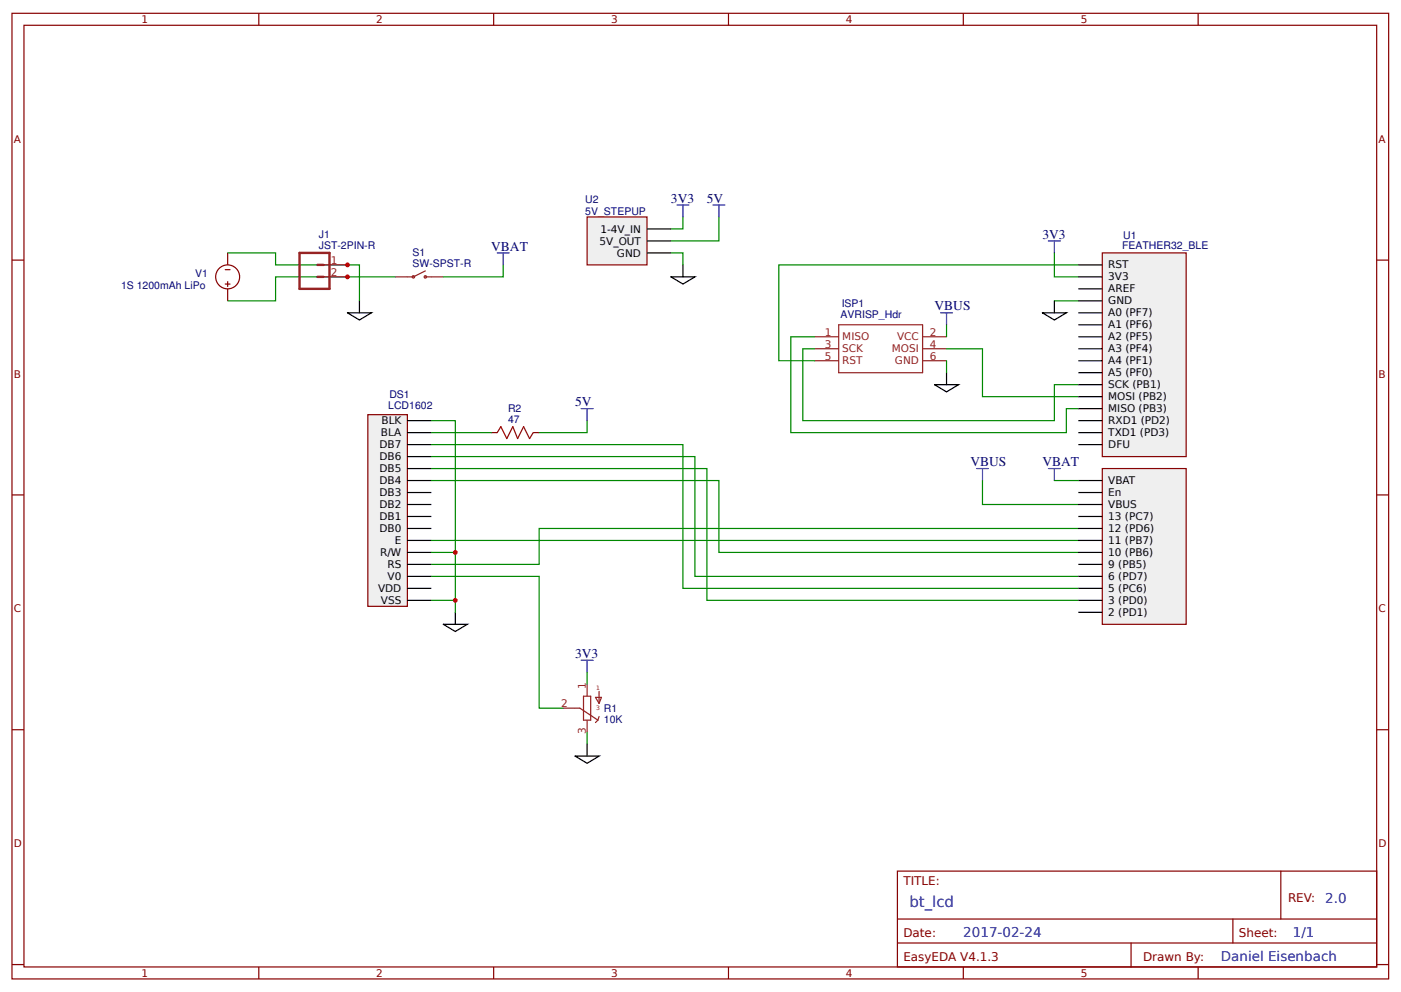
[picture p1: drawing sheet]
<svg xmlns="http://www.w3.org/2000/svg" width="312mm" height="221mm" viewBox="0 0 312 221" stroke-linecap="round" stroke-linejoin="round" font-family="sans-serif">
<g fill="none" stroke="#800" stroke-width=".27">
<path d="M2.7 3h306.4v214.9h-306.4zM5.3 5.6h301.1v209.7h-301.1zM57.6 3v2.6M109.9 3v2.6M162.2 3v2.6M214.4 3v2.6M266.7 3v2.6M2.7 57.9h2.6M306.4 57.9h2.7M109.3 96.3h1.4M118.7 96.3h1.3M2.7 110.2h2.6"/>
<path d="M306.4 110.2h2.7M2.7 162.4h2.6M306.4 162.4h2.7M199.8 193.9h106.6v21.4h-106.6zM285.1 193.9v10.7M2.7 214.7h2.6M57.6 215.3v2.6M109.9 215.3v2.6M162.2 215.3v2.6M199.8 204.6h106.6M199.8 209.9h106.6M214.4 215.3v2.6"/>
<path d="M251.8 209.9v5.4M266.7 215.3v2.6M274.4 204.6v5.3M306.4 214.7h2.7"/>
</g>
<g fill="none" stroke="#080" stroke-width=".27">
<path d="M149.4 56.3h2.6v2.7M234.7 56.3v5.3h5.3M240 59h-66.6v21.3h8M181.4 75h-5.4v21.3h61.4v-5.3h2.6M181.4 77.6h-2.7v16h56v-8h5.3M210.7 72.3v2.7M234.7 67h5.3M96 93.6h5.3v29.4h-5.3M96 96.3h13.3M210.7 80.3v2.7M218.7 107v5.3h21.3M240 117.6h-120v8h-24"/>
<path d="M96 120.3h144M101.3 123v10.6h-5.3M101.3 133.6v2.7M130.7 163v2.6"/>
</g>
<path d="M152 59v2.6M77.3 69.6h5.4l-2.7 1.6zM80 67v2.6M149.4 61.6h5.3l-2.7 1.6zM232 69.6h5.4l-2.7 1.6zM234.7 67v2.6M208 85.6h5.4l-2.7 1.6zM210.7 83v2.6M98.7 139h5.3l-2.7 1.6zM101.3 136.3v2.7M128 168.3h5.3l-2.6 1.6zM130.7 165.6v2.7" fill="none" stroke="#000" stroke-width=".27"/>
<g fill="none" stroke="#8d2323" stroke-width=".27">
<path d="M181.4 75h5.3M181.4 77.6h5.3M186.7 72.3h18.7v10.7h-18.7zM205.4 75h5.3M205.4 77.6h5.3M181.4 80.3h5.3M205.4 80.3h5.3M125.3 157.6h3.8l4 2.7M129.9 155h1.6v5.3h-1.6zM130.7 152.3v2.7M132.5 155.2h1.4l-.6 1.4zM133.3 153.9v2.7"/>
<path d="M133.3 159.5l-.2 .8M130.7 160.3v2.7M133.1 160.3l-.6 .5"/>
</g>
<g fill="none" stroke="#00f" stroke-width=".27">
<path d="M110.7 56.3h2.6M112 56.3v2.7M150.7 45.6h2.7M152 45.6v2.7M158.7 45.6h2.7M160 45.6v2.7M233.4 53.6h2.6M234.7 53.6v2.7M209.4 69.6h2.6M210.7 69.6v2.7M217.4 104.3h2.6M218.7 104.3v2.7"/>
<path d="M233.4 104.3h2.6M234.7 104.3v2.7M129.3 147h2.7M130.7 147v2.6"/>
</g>
<path d="M110.7 96.3l.8-1.3 1.3 2.6 1.3-2.6 1.1 2.6 1.3-2.6 1.4 2.6 .8-1.3" fill="none" stroke="#a00000" stroke-width=".27"/>
<path d="M130.7 48.3h13.3v10.7h-13.3z" fill="#efefef" stroke="#800" stroke-width=".27"/>
<path d="M144 51h5.4M144 56.3h5.4M144 53.6h5.4" fill="none" stroke="#000" stroke-width=".27"/>
<path d="M50.7 56.3h10.6v2.7h18.7v8M112 59v2.6h-13.3M152 48.3v2.7h-2.6M160 48.3v5.3h-10.6M88 61.6h-26.7v5.4h-10.6M130.7 149.6v2.7" fill="none" stroke="#080" stroke-width=".27"/>
<path d="M66.7 56.3h6.6v8h-6.6zM70.7 59h1.3M70.7 61.6h1.3" fill="none" stroke="#8d2323" stroke-width=".53"/>
<g fill="none" stroke="#8d2323" stroke-width=".27">
<path d="M72 59h5.3M72 61.6h5.3M88 61.6h3.7M94.7 61.6h4M94.7 60.3l-2.7 1.3"/>
<circle cx="92" cy="61.6" r=".27"/>
<circle cx="94.7" cy="61.6" r=".27"/>
</g>
<circle cx="101.3" cy="133.6" r=".53" fill="#c00"/>
<path d="M129.3 91h2.7M130.7 91v2.6" fill="none" stroke="#00f" stroke-width=".27"/>
<path d="M130.7 93.6v2.7h-10.7M96 128.3h24v29.3h5.3" fill="none" stroke="#080" stroke-width=".27"/>
<circle cx="101.3" cy="123" r=".53" fill="#c00"/>
<path d="M210.7 77.6h8v10.7h21.3M96 99h56v32h88M96 101.6h58.7v26.7h85.3M96 104.3h61.4v29.3h82.6M96 107h64v16h80" fill="none" stroke="#080" stroke-width=".27"/>
<path d="M81.9 92.3h8.8v42.7h-8.8z" fill="#efefef" stroke="#800" stroke-width=".27"/>
<g fill="none" stroke="#000" stroke-width=".27">
<path d="M90.7 99h5.3M90.7 96.3h5.3M90.7 93.6h5.3M90.7 117.6h5.3M90.7 115h5.3M90.7 112.3h5.3M90.7 109.6h5.3M90.7 107h5.3M90.7 104.3h5.3M90.7 101.6h5.3M90.7 133.6h5.3M90.7 131h5.3"/>
<path d="M90.7 128.3h5.3M90.7 125.6h5.3M90.7 123h5.3M90.7 120.3h5.3"/>
</g>
<path d="M245.4 104.3h18.6v34.7h-18.6z" fill="#efefef" stroke="#800" stroke-width=".27"/>
<path d="M240 107h5.4M240 109.6h5.4M240 112.3h5.4M240 115h5.4M240 117.6h5.4M240 120.3h5.4M240 123h5.4M240 125.6h5.4M240 128.3h5.4M240 131h5.4M240 133.6h5.4M240 136.3h5.4" fill="none" stroke="#000" stroke-width=".27"/>
<path d="M245.4 56.3h18.6v45.3h-18.6z" fill="#efefef" stroke="#800" stroke-width=".27"/>
<g fill="none" stroke="#000" stroke-width=".27">
<path d="M240 59h5.4M240 61.6h5.4M240 64.3h5.4M240 67h5.4M240 69.6h5.4M240 72.3h5.4M240 75h5.4M240 77.6h5.4M240 80.3h5.4M240 83h5.4M240 85.6h5.4M240 88.3h5.4"/>
<path d="M240 91h5.4M240 93.6h5.4M240 96.3h5.4M240 99h5.4"/>
</g>
<path d="M234.7 107h5.3" fill="none" stroke="#080" stroke-width=".27"/>
<g fill="none" stroke="#800" stroke-width=".27">
<path d="M50.7 56.3v2.7M50.1 63.2h1.1M50.1 60h1.1M50.7 62.7v1.1M50.7 64.3v2.7"/>
<circle cx="50.7" cy="61.6" r="2.67"/>
</g>
<g fill="#c00">
<circle cx="77.3" cy="59" r=".53"/>
<circle cx="77.3" cy="61.6" r=".53"/>
</g>
<text font-size="3.3" fill="#00f" x="202.4" y="201.9">bt_lcd</text>
<g font-size="3" fill="#000080">
<text x="149.4" y="45.1">3V3</text>
<text x="157.4" y="45.1">5V</text>
<text x="232" y="53.1">3V3</text>
<text x="109.3" y="55.8">VBAT</text>
<text x="208" y="69.1">VBUS</text>
<text x="128" y="90.4">5V</text>
<text x="216" y="103.8">VBUS</text>
<text x="232" y="103.8">VBAT</text>
<text x="128" y="146.4">3V3</text>
</g>
<g font-size="3" fill="#00f">
<text x="295" y="201.1">2.0</text>
<text x="214.4" y="208.6">2017-02-24</text>
<text x="287.8" y="208.6">1/1</text>
<text x="271.8" y="213.9">Daniel Eisenbach</text>
</g>
<g font-size="2.7" fill="#800">
<text x="201.1" y="197.1">TITLE:</text>
<text x="286.7" y="200.9">REV:</text>
<text x="201.1" y="208.6">Date:</text>
<text x="275.8" y="208.6">Sheet:</text>
<text x="201.1" y="213.9">EasyEDA V4.1.3</text>
<text x="254.4" y="213.9">Drawn By:</text>
</g>
<g font-size="2.3" fill="#800">
<text x="31.5" y="5.2">1</text>
<text x="83.7" y="5.2">2</text>
<text x="136" y="5.2">3</text>
<text x="188.3" y="5.2">4</text>
<text x="240.6" y="5.2">5</text>
<text x="3.1" y="31.8">A</text>
<text x="306.8" y="31.8">A</text>
<text x="3.1" y="84">B</text>
<text x="306.8" y="84">B</text>
<text x="3.1" y="136.3">C</text>
<text x="306.8" y="136.3">C</text>
<text x="3.1" y="188.6">D</text>
<text x="306.8" y="188.6">D</text>
<text x="31.5" y="217.5">1</text>
<text x="83.7" y="217.5">2</text>
<text x="136" y="217.5">3</text>
<text x="188.3" y="217.5">4</text>
<text x="240.6" y="217.5">5</text>
</g>
<g font-size="2.3" fill="#000080">
<text x="130.3" y="47.8">5V_STEPUP</text>
<text x="130.3" y="45.1">U2</text>
<text x="71" y="52.9">J1</text>
<text x="250" y="53.1">U1</text>
<text x="71" y="55.3">JST-2PIN-R</text>
<text x="91.8" y="59.5">SW-SPST-R</text>
<text x="91.8" y="57">S1</text>
<text x="249.8" y="55.5">FEATHER32_BLE</text>
<text x="26.9" y="64.4">1S 1200mAh LiPo</text>
<text x="43.5" y="61.7">V1</text>
<text x="187.1" y="70.7">AVRISP_Hdr</text>
<text x="187.4" y="68.3">ISP1</text>
<text x="86.7" y="88.6">DS1</text>
<text x="86.4" y="91">LCD1602</text>
<text x="113.1" y="94.2">47</text>
<text x="113.1" y="91.8">R2</text>
<text x="134.4" y="161">10K</text>
<text x="134.4" y="158.5">R1</text>
</g>
<g font-size="2.3">
<text x="133.7" y="51.8">1-4V_IN</text>
<text x="133.5" y="54.4">5V_OUT</text>
<text x="137.3" y="57.1">GND</text>
<text x="246.7" y="59.8">RST</text>
<text x="246.7" y="62.4">3V3</text>
<text x="246.7" y="65.1">AREF</text>
<text x="246.7" y="67.8">GND</text>
<text x="246.7" y="70.4">A0 (PF7)</text>
<text x="246.7" y="73.1">A1 (PF6)</text>
<text x="246.7" y="75.8">A2 (PF5)</text>
<text x="246.7" y="78.4">A3 (PF4)</text>
<text x="246.7" y="81.1">A4 (PF1)</text>
<text x="246.7" y="83.8">A5 (PF0)</text>
<text x="246.7" y="86.4">SCK (PB1)</text>
<text x="246.7" y="89.1">MOSI (PB2)</text>
<text x="84.9" y="94.4">BLK</text>
<text x="246.7" y="91.8">MISO (PB3)</text>
<text x="246.7" y="94.4">RXD1 (PD2)</text>
<text x="84.5" y="99.8">DB7</text>
<text x="84.8" y="97.1">BLA</text>
<text x="246.7" y="97.1">TXD1 (PD3)</text>
<text x="246.7" y="99.8">DFU</text>
<text x="84.5" y="107.8">DB4</text>
<text x="84.5" y="105.1">DB5</text>
<text x="84.5" y="102.4">DB6</text>
<text x="246.7" y="107.8">VBAT</text>
<text x="84.5" y="113.1">DB2</text>
<text x="84.5" y="110.4">DB3</text>
<text x="246.7" y="110.4">En</text>
<text x="246.7" y="113.1">VBUS</text>
<text x="84.5" y="118.4">DB0</text>
<text x="84.5" y="115.8">DB1</text>
<text x="246.7" y="115.8">13 (PC7)</text>
<text x="246.7" y="118.4">12 (PD6)</text>
<text x="84.6" y="123.8">R/W</text>
<text x="87.9" y="121.1">E</text>
<text x="246.7" y="121.1">11 (PB7)</text>
<text x="246.7" y="123.8">10 (PB6)</text>
<text x="84.2" y="131.8">VDD</text>
<text x="86.2" y="126.4">RS</text>
<text x="86.3" y="129.1">V0</text>
<text x="246.7" y="126.4">9 (PB5)</text>
<text x="246.7" y="129.1">6 (PD7)</text>
<text x="246.7" y="131.8">5 (PC6)</text>
<text x="84.8" y="134.4">VSS</text>
<text x="246.7" y="134.4">3 (PD0)</text>
<text x="246.7" y="137.1">2 (PD1)</text>
</g>
<g font-size="2.3" fill="#8d2323">
<text x="73.6" y="58.7">1</text>
<text x="73.6" y="61.4">2</text>
<text x="183.6" y="74.7">1</text>
<text x="183.6" y="77.4">3</text>
<text x="187.5" y="75.8">MISO</text>
<text x="199.7" y="75.8">VCC</text>
<text x="207" y="77.4">4</text>
<text x="207" y="74.7">2</text>
<text x="183.6" y="80">5</text>
<text x="187.5" y="78.4">SCK</text>
<text x="187.5" y="81.1">RST</text>
<text x="198.5" y="78.4">MOSI</text>
<text x="199.2" y="81.1">GND</text>
<text x="207" y="80">6</text>
<text x="130.4" y="153.4" transform="rotate(-90 130.4 153.4)">1</text>
<text x="124.9" y="157.4">2</text>
<text x="130.4" y="163.4" transform="rotate(-90 130.4 163.4)">3</text>
</g>
<g font-size="1.3" fill="#8d2323">
<text x="132.7" y="153.6">1</text>
<text x="132.7" y="158.1">3</text>
</g>
</svg>
